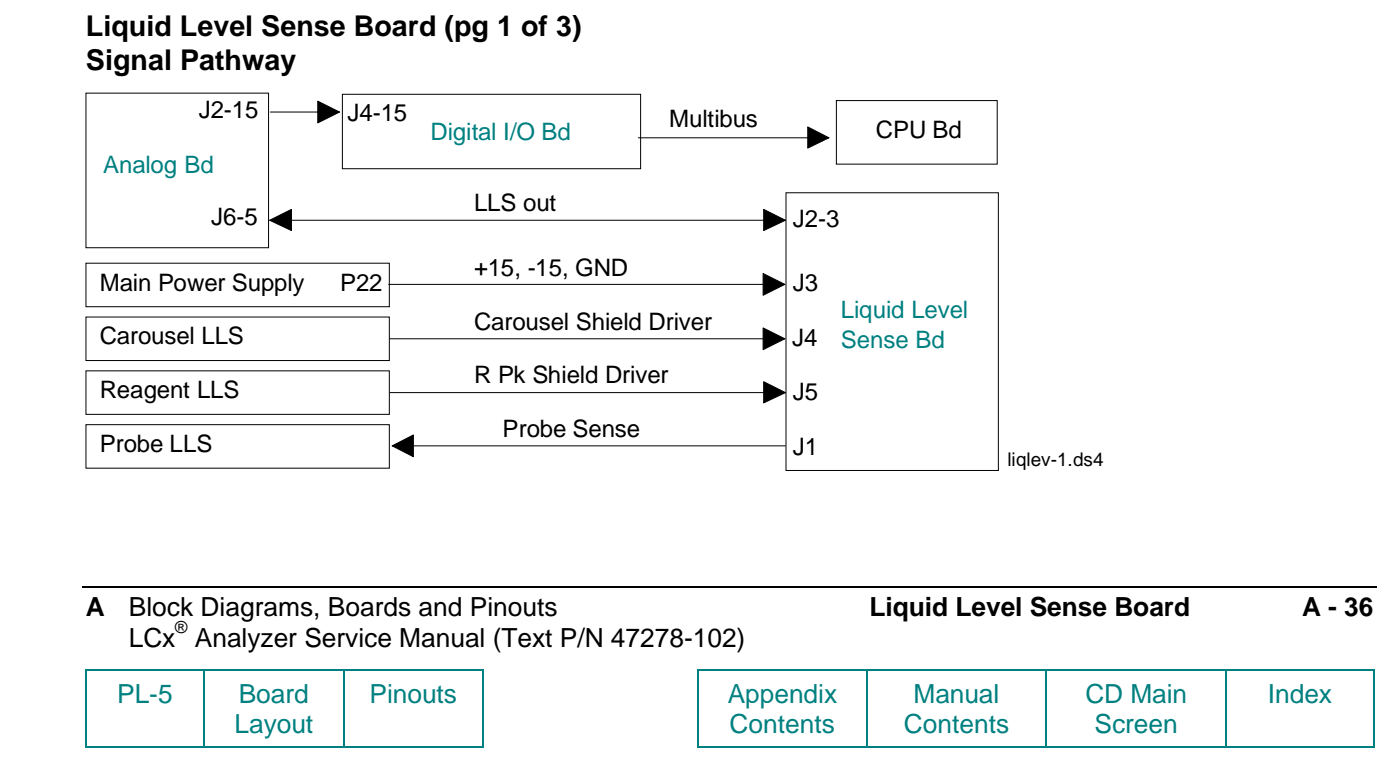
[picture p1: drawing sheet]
<svg xmlns="http://www.w3.org/2000/svg" width="207mm" height="114mm" viewBox="0 0 207 114" stroke-linecap="round" stroke-linejoin="round" font-family="sans-serif">
<path d="M12.2 86.8h191.5" fill="none" stroke="#000" stroke-width=".25"/>
<g fill="#008080">
<path d="M12.6 98.9h.2v.3h-.2z" fill-rule="evenodd"/>
<path d="M12.6 98.9h.2v.3h-.2z" fill-rule="evenodd"/>
</g>
<path d="M12.8 99.1h17.3" fill="none" stroke="#008080" stroke-width=".25"/>
<path d="M30.1 98.9h.2v.3h-.2z" fill-rule="evenodd" fill="#008080"/>
<path d="M30.3 99.1h20.4" fill="none" stroke="#008080" stroke-width=".25"/>
<path d="M50.7 98.9h.2v.3h-.2z" fill-rule="evenodd" fill="#008080"/>
<path d="M50.9 99.1h20.4" fill="none" stroke="#008080" stroke-width=".25"/>
<g fill="#008080">
<path d="M71.3 98.9h.3v.3h-.3z" fill-rule="evenodd"/>
<path d="M71.3 98.9h.3v.3h-.3z" fill-rule="evenodd"/>
<path d="M103.1 98.9h.2v.3h-.2z" fill-rule="evenodd"/>
<path d="M103.1 98.9h.2v.3h-.2z" fill-rule="evenodd"/>
</g>
<path d="M103.3 99.1h24.8" fill="none" stroke="#008080" stroke-width=".25"/>
<path d="M128.1 98.9h.2v.3h-.2z" fill-rule="evenodd" fill="#008080"/>
<path d="M128.3 99.1h26.4" fill="none" stroke="#008080" stroke-width=".25"/>
<path d="M154.7 98.9h.2v.3h-.2z" fill-rule="evenodd" fill="#008080"/>
<path d="M154.9 99.1h26.3" fill="none" stroke="#008080" stroke-width=".25"/>
<path d="M181.2 98.9h.3v.3h-.3z" fill-rule="evenodd" fill="#008080"/>
<path d="M181.5 99.1h21.6" fill="none" stroke="#008080" stroke-width=".25"/>
<g fill="#008080">
<path d="M203.1 98.9h.3v.3h-.3z" fill-rule="evenodd"/>
<path d="M203.1 98.9h.3v.3h-.3z" fill-rule="evenodd"/>
</g>
<path d="M12.7 99.2v11.1" fill="none" stroke="#008080" stroke-width=".25"/>
<g fill="#008080">
<path d="M12.6 110.3h.2v.2h-.2z" fill-rule="evenodd"/>
<path d="M12.6 110.3h.2v.2h-.2z" fill-rule="evenodd"/>
</g>
<path d="M30.2 99.2v11.1M12.8 110.4h17.3" fill="none" stroke="#008080" stroke-width=".25"/>
<path d="M30.1 110.3h.2v.2h-.2z" fill-rule="evenodd" fill="#008080"/>
<path d="M50.8 99.2v11.1M30.3 110.4h20.4" fill="none" stroke="#008080" stroke-width=".25"/>
<path d="M50.7 110.3h.2v.2h-.2z" fill-rule="evenodd" fill="#008080"/>
<path d="M71.5 99.2v11.1M50.9 110.4h20.4" fill="none" stroke="#008080" stroke-width=".25"/>
<g fill="#008080">
<path d="M71.3 110.3h.3v.2h-.3z" fill-rule="evenodd"/>
<path d="M71.3 110.3h.3v.2h-.3z" fill-rule="evenodd"/>
</g>
<path d="M103.2 99.2v11.1" fill="none" stroke="#008080" stroke-width=".25"/>
<g fill="#008080">
<path d="M103.1 110.3h.2v.2h-.2z" fill-rule="evenodd"/>
<path d="M103.1 110.3h.2v.2h-.2z" fill-rule="evenodd"/>
</g>
<path d="M128.2 99.2v11.1M103.3 110.4h24.8" fill="none" stroke="#008080" stroke-width=".25"/>
<path d="M128.1 110.3h.2v.2h-.2z" fill-rule="evenodd" fill="#008080"/>
<path d="M154.8 99.2v11.1M128.3 110.4h26.4" fill="none" stroke="#008080" stroke-width=".25"/>
<path d="M154.7 110.3h.2v.2h-.2z" fill-rule="evenodd" fill="#008080"/>
<path d="M181.4 99.2v11.1M154.9 110.4h26.3" fill="none" stroke="#008080" stroke-width=".25"/>
<path d="M181.2 110.3h.3v.2h-.3z" fill-rule="evenodd" fill="#008080"/>
<path d="M203.3 99.2v11.1M181.5 110.4h21.6" fill="none" stroke="#008080" stroke-width=".25"/>
<g fill="#008080">
<path d="M203.1 110.3h.3v.2h-.3z" fill-rule="evenodd"/>
<path d="M203.1 110.3h.3v.2h-.3z" fill-rule="evenodd"/>
</g>
<g fill="none" stroke="#000" stroke-width=".15">
<path d="M12.7 13.8h27v22.8h-27zM40 16.6h10.2M50.6 13.9h44.2v11h-44.2zM123.7 14.9h23.8v9.4h-23.8zM12.7 38.9h44.9v6.5h-44.9zM39.9 32.6h76.3M94.4 20.4h28.2M116.3 28.5h31.4v41.1h-31.4zM12.7 54.8h44.9v6.5h-44.9zM12.7 46.9h44.9v6.4h-44.9zM57.5 42.1h58.6M57.7 50.1h58.4"/>
<path d="M57.7 58.1h58.5M12.7 62.8h44.9v6.4h-44.9zM58 65.9h58.2"/>
</g>
<g fill="#000" stroke="#000" stroke-width=".15">
<path d="M47 15l3.2 1.6-3.2 1.6z" fill-rule="evenodd"/>
<path d="M39.9 32.6l3.2-1.6v3.1z" fill-rule="evenodd"/>
<path d="M113 31l3.2 1.6-3.2 1.5z" fill-rule="evenodd"/>
<path d="M119.5 18.8l3.1 1.6-3.1 1.5z" fill-rule="evenodd"/>
<path d="M112.9 40.4l3.2 1.7-3.2 1.6z" fill-rule="evenodd"/>
<path d="M112.9 48.5l3.2 1.6-3.2 1.6z" fill-rule="evenodd"/>
<path d="M113 56.4l3.2 1.7-3.2 1.5z" fill-rule="evenodd"/>
<path d="M58 65.9l3.1-1.6v3.2z" fill-rule="evenodd"/>
</g>
<g font-size="4.2">
<text x="12.7" y="5.4">Liquid Level Sense Board (pg 1 of 3)</text>
<text x="12.7" y="10.4">Signal Pathway</text>
</g>
<g font-size="3.9">
<text x="12.7" y="91.1">A</text>
<text x="19.1" y="91.1">Block Diagrams, Boards and Pinouts</text>
<text x="19.1" y="95.6">LCx</text>
<text x="28.8" y="95.6">Analyzer Service Manual (Text P/N 47278-102)</text>
<text x="128.6" y="91.1">Liquid Level Sense Board</text>
<text x="192.6" y="91.1">A - 36</text>
</g>
<g font-size="3.9" fill="#008080">
<text x="17.3" y="103.9">PL-5</text>
<text x="35.3" y="103.9">Board</text>
<text x="54.7" y="103.9">Pinouts</text>
<text x="107.6" y="103.9">Appendix</text>
<text x="135.1" y="103.9">Manual</text>
<text x="160.5" y="103.9">CD Main</text>
<text x="187.6" y="103.9">Index</text>
<text x="34.7" y="108.4">Layout</text>
<text x="107.9" y="108.4">Contents</text>
<text x="133.7" y="108.4">Contents</text>
<text x="161.9" y="108.4">Screen</text>
</g>
<g font-size="3.6">
<text x="29.4" y="17.4">J2-15</text>
<text x="51.4" y="17.9">J4-15</text>
<text x="99" y="18.8">Multibus</text>
<text x="129.6" y="20.5">CPU Bd</text>
<text x="31.3" y="33.2">J6-5</text>
<text x="70.1" y="31.2">LLS out</text>
<text x="117.3" y="33.6">J2-3</text>
<text x="70.1" y="40.8">+15, -15, GND</text>
<text x="14.7" y="43.1">Main Power Supply</text>
<text x="50.3" y="43.1">P22</text>
<text x="117.3" y="43">J3</text>
<text x="14.7" y="50.9">Carousel LLS</text>
<text x="70.1" y="48.7">Carousel Shield Driver</text>
<text x="117.2" y="51.1">J4</text>
<text x="14.7" y="58.9">Reagent LLS</text>
<text x="70.1" y="56.7">R Pk Shield Driver</text>
<text x="117.3" y="59.1">J5</text>
<text x="74.4" y="64.6">Probe Sense</text>
<text x="14.7" y="66.8">Probe LLS</text>
<text x="117.3" y="67.3">J1</text>
</g>
<g font-size="3.6" fill="#008080">
<text x="63.7" y="20.7">Digital I/O Bd</text>
<text x="15.3" y="25.5">Analog Bd</text>
<text x="124.4" y="47">Liquid Level</text>
<text x="124.4" y="51.4">Sense Bd</text>
</g>
<text font-size="2.8" x="149" y="68.9">liqlev-1.ds4</text>
<text font-size="2.5" x="25.9" y="93.6">®</text>
</svg>
